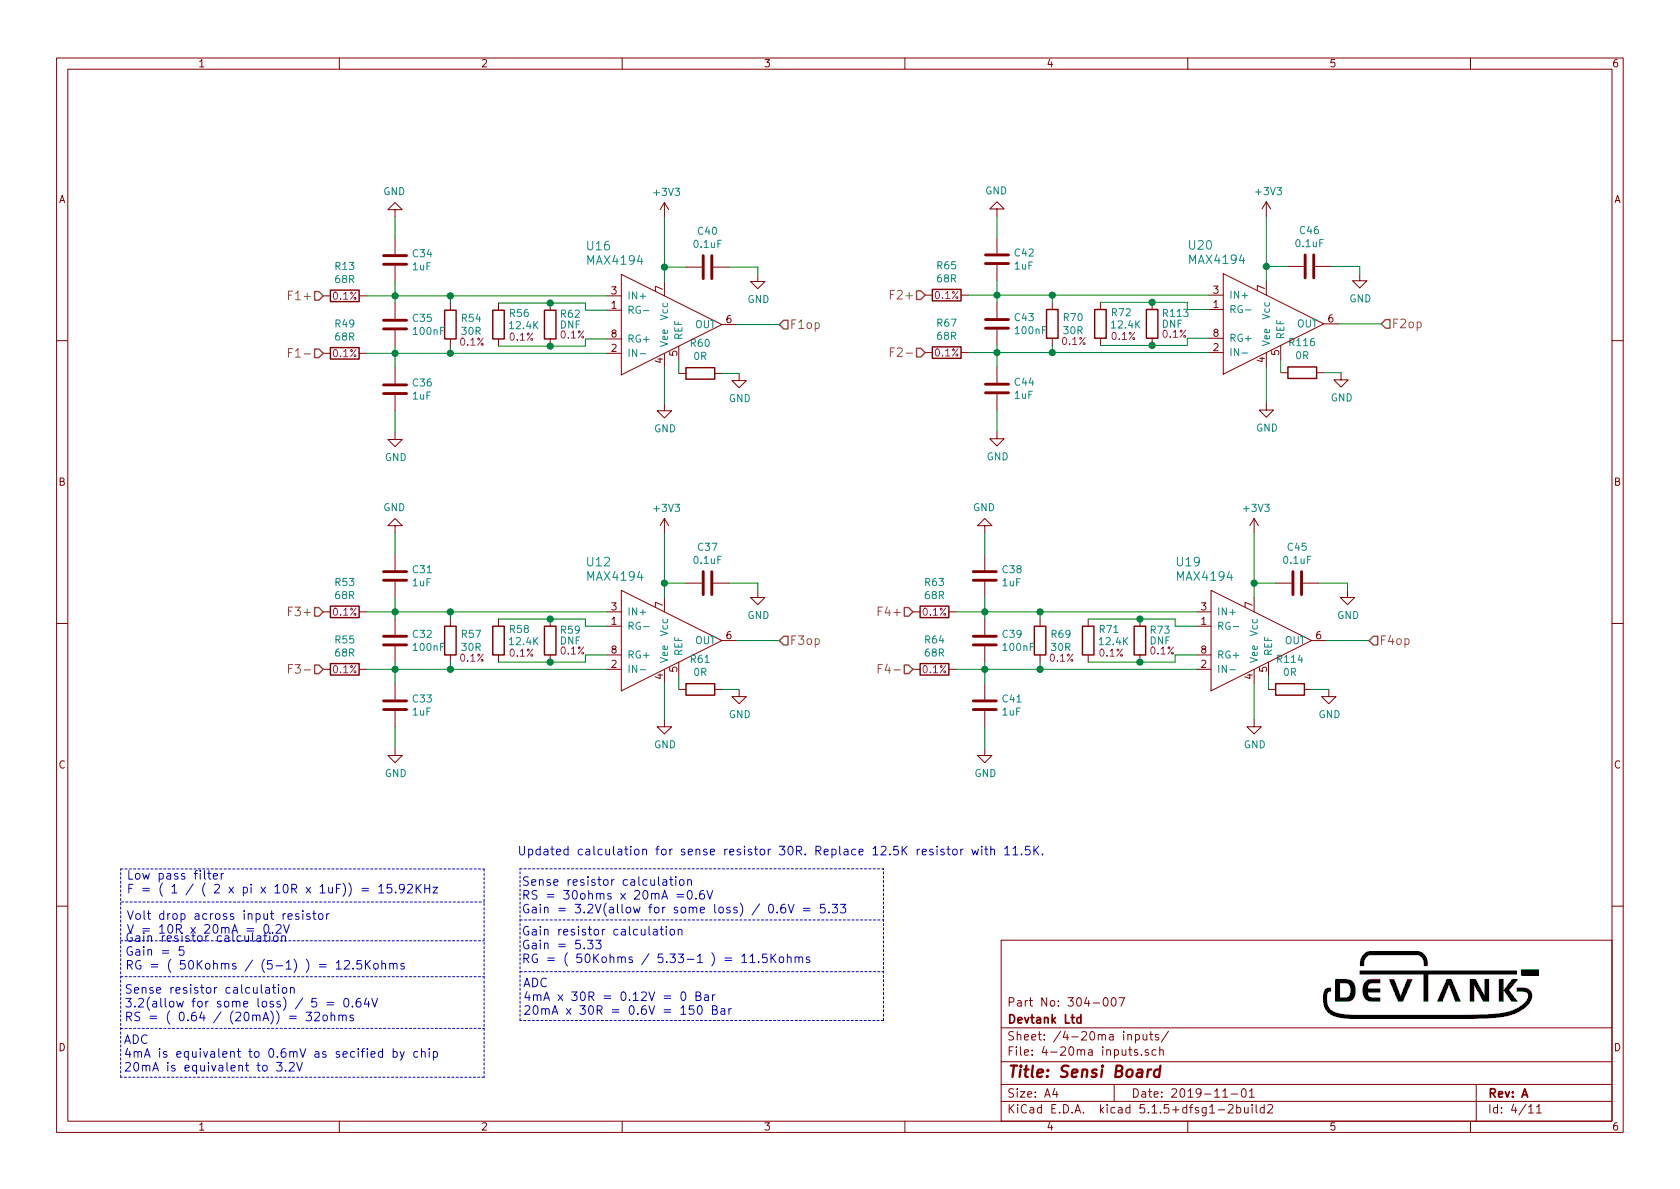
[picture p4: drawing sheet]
EESchema Schematic File Version 4
EELAYER 30 0
EELAYER END
$Descr A4 11693 8268
encoding utf-8
Sheet 4 11
Title "Sensi Board"
Date "2019-11-01"
Rev "A"
Comp "Devtank Ltd"
Comment1 "Part No: 304-007"
Comment2 ""
Comment3 ""
Comment4 ""
$EndDescr
$Comp
L Sensi_Board-rescue:MAX4194-Devtank U16
U 1 1
P 4575 2250
F 0 "U16" H 4075 2800 60  0000 L CNN
F 1 "MAX4194" H 4075 2700 60  0000 L CNN
F 2 "Package_SO:SOIC-8_3.9x4.9mm_P1.27mm" H 4575 2250 60  0001 C CNN
F 3 "" H 4575 2250 60  0001 C CNN
F 4 "120-005" H 4575 2250 50  0001 C CNN "Devtank"
	1    4575 2250
	1    0    0    -1  
$EndComp
$Comp
L device:C C40
U 1 1
P 4925 1850
F 0 "C40" V 4673 1850 50  0000 C CNN
F 1 "0.1uF" V 4764 1850 50  0000 C CNN
F 2 "Capacitor_SMD:C_0402_1005Metric" H 4963 1700 50  0001 C CNN
F 3 "" H 4925 1850 50  0001 C CNN
F 4 "105-019" H 4925 1850 50  0001 C CNN "Devtank"
	1    4925 1850
	0    1    1    0   
$EndComp
Wire Wire Line
	4625 1850 4775 1850
$Comp
L power:GND #PWR0109
U 1 1
P 4625 2800
F 0 "#PWR0109" H 4625 2550 50  0001 C CNN
F 1 "GND" H 4630 2627 50  0000 C CNN
F 2 "" H 4625 2800 50  0001 C CNN
F 3 "" H 4625 2800 50  0001 C CNN
	1    4625 2800
	1    0    0    -1  
$EndComp
$Comp
L power:GND #PWR0110
U 1 1
P 5275 1900
F 0 "#PWR0110" H 5275 1650 50  0001 C CNN
F 1 "GND" H 5280 1727 50  0000 C CNN
F 2 "" H 5275 1900 50  0001 C CNN
F 3 "" H 5275 1900 50  0001 C CNN
	1    5275 1900
	1    0    0    -1  
$EndComp
Wire Wire Line
	5075 1850 5275 1850
Wire Wire Line
	5275 1850 5275 1900
Wire Wire Line
	5125 2250 5425 2250
Wire Wire Line
	4625 1500 4625 1850
Connection ~ 4625 1850
Wire Wire Line
	4625 1850 4625 1950
$Comp
L device:C C35
U 1 1
P 2750 2250
F 0 "C35" H 2865 2296 50  0000 L CNN
F 1 "100nF" H 2865 2205 50  0000 L CNN
F 2 "Capacitor_SMD:C_0603_1608Metric" H 2788 2100 50  0001 C CNN
F 3 "" H 2750 2250 50  0001 C CNN
F 4 "105-002" H 2750 2250 50  0001 C CNN "Devtank"
	1    2750 2250
	1    0    0    -1  
$EndComp
$Comp
L device:C C34
U 1 1
P 2750 1800
F 0 "C34" H 2865 1846 50  0000 L CNN
F 1 "1uF" H 2865 1755 50  0000 L CNN
F 2 "Capacitor_SMD:C_0603_1608Metric" H 2788 1650 50  0001 C CNN
F 3 "" H 2750 1800 50  0001 C CNN
F 4 "105-027" H 2750 1800 50  0001 C CNN "Devtank"
	1    2750 1800
	1    0    0    -1  
$EndComp
$Comp
L device:C C36
U 1 1
P 2750 2700
F 0 "C36" H 2865 2746 50  0000 L CNN
F 1 "1uF" H 2865 2655 50  0000 L CNN
F 2 "Capacitor_SMD:C_0603_1608Metric" H 2788 2550 50  0001 C CNN
F 3 "" H 2750 2700 50  0001 C CNN
F 4 "105-027" H 2750 2700 50  0001 C CNN "Devtank"
	1    2750 2700
	1    0    0    -1  
$EndComp
$Comp
L device:R R49
U 1 1
P 2400 2450
F 0 "R49" V 2193 2450 50  0000 C CNN
F 1 "68R" V 2284 2450 50  0000 C CNN
F 2 "Resistor_SMD:R_0603_1608Metric" V 2330 2450 50  0001 C CNN
F 3 "" H 2400 2450 50  0001 C CNN
F 4 "101-058" H 2400 2450 50  0001 C CNN "Devtank"
F 5 "0.1%" V 2400 2450 50  0000 C CNN "Tolerance"
	1    2400 2450
	0    1    1    0   
$EndComp
$Comp
L power:GND #PWR0111
U 1 1
P 2750 3000
F 0 "#PWR0111" H 2750 2750 50  0001 C CNN
F 1 "GND" H 2755 2827 50  0000 C CNN
F 2 "" H 2750 3000 50  0001 C CNN
F 3 "" H 2750 3000 50  0001 C CNN
	1    2750 3000
	1    0    0    -1  
$EndComp
$Comp
L power:GND #PWR0112
U 1 1
P 2750 1500
F 0 "#PWR0112" H 2750 1250 50  0001 C CNN
F 1 "GND" H 2755 1327 50  0000 C CNN
F 2 "" H 2750 1500 50  0001 C CNN
F 3 "" H 2750 1500 50  0001 C CNN
	1    2750 1500
	-1   0    0    1   
$EndComp
Wire Wire Line
	2750 1650 2750 1500
Wire Wire Line
	2750 3000 2750 2850
Wire Wire Line
	2750 2550 2750 2450
Wire Wire Line
	2750 2100 2750 2050
Wire Wire Line
	2550 2050 2750 2050
Connection ~ 2750 2050
Wire Wire Line
	2750 2050 2750 1950
Wire Wire Line
	2550 2450 2750 2450
Connection ~ 2750 2450
Wire Wire Line
	2750 2450 2750 2400
Text HLabel 2250 2050 0    60   Input ~ 0
F1+
Text HLabel 2250 2450 0    60   Input ~ 0
F1-
Text HLabel 5425 2250 2    60   Input ~ 0
F1op
Text HLabel 2250 4250 0    60   Input ~ 0
F3+
Text HLabel 2250 4650 0    60   Input ~ 0
F3-
Text HLabel 5425 4450 2    60   Input ~ 0
F3op
Text HLabel 6440 2045 0    60   Input ~ 0
F2+
Text HLabel 6440 2445 0    60   Input ~ 0
F2-
Text HLabel 9615 2245 2    60   Input ~ 0
F2op
Text HLabel 6355 4250 0    60   Input ~ 0
F4+
Text HLabel 6355 4650 0    60   Input ~ 0
F4-
Text HLabel 9530 4450 2    60   Input ~ 0
F4op
$Comp
L power:+3V3 #PWR?
U 1 1
P 4625 1500
AR Path="/5E623C28" Ref="#PWR?"  Part="1" 
AR Path="/5D6F5943/5E623C28" Ref="#PWR0134"  Part="1" 
F 0 "#PWR0134" H 4625 1350 50  0001 C CNN
F 1 "+3V3" H 4640 1673 50  0000 C CNN
F 2 "" H 4625 1500 50  0001 C CNN
F 3 "" H 4625 1500 50  0001 C CNN
	1    4625 1500
	1    0    0    -1  
$EndComp
$Comp
L device:R R54
U 1 1
P 3135 2250
F 0 "R54" H 3205 2296 50  0000 L CNN
F 1 "30R" H 3205 2205 50  0000 L CNN
F 2 "Resistor_SMD:R_0603_1608Metric" V 3065 2250 50  0001 C CNN
F 3 "" H 3135 2250 50  0001 C CNN
F 4 "103-004" H 3135 2250 50  0001 C CNN "Devtank"
F 5 "0.1%" H 3285 2130 50  0000 C CNN "Tolerance"
	1    3135 2250
	1    0    0    -1  
$EndComp
Wire Wire Line
	3135 2400 3135 2450
Wire Wire Line
	2750 2450 3135 2450
Wire Wire Line
	3135 2100 3135 2050
Wire Wire Line
	2750 2050 3135 2050
Wire Wire Line
	4075 2150 4075 2100
Wire Wire Line
	4225 2150 4075 2150
Wire Wire Line
	4075 2350 4075 2400
Wire Wire Line
	4225 2350 4075 2350
$Comp
L device:R R?
U 1 1
P 3830 2250
AR Path="/5D6F87E7/5EF50DD9" Ref="R?"  Part="1" 
AR Path="/5D6F5943/5EF50DD9" Ref="R62"  Part="1" 
F 0 "R62" H 3895 2325 50  0000 L CNN
F 1 "DNF" H 3895 2250 50  0000 L CNN
F 2 "Resistor_SMD:R_0603_1608Metric" V 3760 2250 50  0001 C CNN
F 3 "" H 3830 2250 50  0001 C CNN
F 4 "0.1%" H 3985 2180 50  0000 C CNN "Tolerance"
	1    3830 2250
	1    0    0    -1  
$EndComp
$Comp
L device:R R?
U 1 1
P 3470 2250
AR Path="/5D6F87E7/5EF50DDF" Ref="R?"  Part="1" 
AR Path="/5D6F5943/5EF50DDF" Ref="R56"  Part="1" 
F 0 "R56" H 3540 2330 50  0000 L CNN
F 1 "12.4K" H 3535 2245 50  0000 L CNN
F 2 "Resistor_SMD:R_0603_1608Metric" V 3400 2250 50  0001 C CNN
F 3 "" H 3470 2250 50  0001 C CNN
F 4 "103-003" H 3470 2250 50  0001 C CNN "Devtank"
F 5 "0.1%" H 3630 2165 50  0000 C CNN "Tolerance"
	1    3470 2250
	1    0    0    -1  
$EndComp
$Comp
L device:R R60
U 1 1
P 4875 2590
F 0 "R60" V 5082 2590 50  0000 C CNN
F 1 "0R" V 4991 2590 50  0000 C CNN
F 2 "Resistor_SMD:R_0603_1608Metric" V 4805 2590 50  0001 C CNN
F 3 "" H 4875 2590 50  0001 C CNN
F 4 "101-005" H 4875 2590 50  0001 C CNN "Devtank"
	1    4875 2590
	0    -1   -1   0   
$EndComp
$Comp
L power:GND #PWR0158
U 1 1
P 5145 2590
F 0 "#PWR0158" H 5145 2340 50  0001 C CNN
F 1 "GND" H 5150 2417 50  0000 C CNN
F 2 "" H 5145 2590 50  0001 C CNN
F 3 "" H 5145 2590 50  0001 C CNN
	1    5145 2590
	1    0    0    -1  
$EndComp
Wire Wire Line
	4625 2550 4625 2800
Wire Wire Line
	5025 2590 5145 2590
Wire Wire Line
	4725 2590 4725 2500
Text Notes 880  6220 0    60   ~ 0
Low pass filter\nF = ( 1 / ( 2 x pi x 10R x 1uF)) = 15.92KHz\n
Text Notes 880  6500 0    60   ~ 0
Volt drop across input resistor\nV = 10R x 20mA = 0.2V
Text Notes 870  6750 0    60   ~ 0
Gain resistor calculation\nGain = 5\nRG = ( 50Kohms / (5-1) ) = 12.5Kohms 
Text Notes 865  7110 0    60   ~ 0
Sense resistor calculation\n3.2(allow for some loss) / 5 = 0.64V\nRS = ( 0.64 / (20mA)) = 32ohms\n
Text Notes 860  7460 0    60   ~ 0
ADC\n4mA is equivalent to 0.6mV as secified by chip\n20mA is equivalent to 3.2V 
Wire Notes Line
	3370 6040 3370 7490
Wire Notes Line
	3370 7490 840  7490
Wire Notes Line
	840  7490 840  6040
Wire Notes Line
	840  6040 3370 6040
Wire Notes Line
	845  6270 3370 6270
Wire Notes Line
	840  6540 3370 6540
Wire Notes Line
	840  6790 3370 6790
Wire Notes Line
	840  7150 3370 7150
Wire Wire Line
	3470 2100 3830 2100
Wire Wire Line
	3470 2400 3830 2400
Wire Wire Line
	3830 2100 4075 2100
Connection ~ 3830 2100
Wire Wire Line
	3830 2400 4075 2400
Connection ~ 3830 2400
Wire Wire Line
	3135 2450 4225 2450
Connection ~ 3135 2450
Wire Wire Line
	3135 2050 4225 2050
Connection ~ 3135 2050
$Comp
L Sensi_Board-rescue:MAX4194-Devtank U20
U 1 1
P 8765 2245
F 0 "U20" H 8265 2795 60  0000 L CNN
F 1 "MAX4194" H 8265 2695 60  0000 L CNN
F 2 "Package_SO:SOIC-8_3.9x4.9mm_P1.27mm" H 8765 2245 60  0001 C CNN
F 3 "" H 8765 2245 60  0001 C CNN
F 4 "120-005" H 8765 2245 50  0001 C CNN "Devtank"
	1    8765 2245
	1    0    0    -1  
$EndComp
$Comp
L device:C C46
U 1 1
P 9115 1845
F 0 "C46" V 8863 1845 50  0000 C CNN
F 1 "0.1uF" V 8954 1845 50  0000 C CNN
F 2 "Capacitor_SMD:C_0402_1005Metric" H 9153 1695 50  0001 C CNN
F 3 "" H 9115 1845 50  0001 C CNN
F 4 "105-019" H 9115 1845 50  0001 C CNN "Devtank"
	1    9115 1845
	0    1    1    0   
$EndComp
Wire Wire Line
	8815 1845 8965 1845
$Comp
L power:GND #PWR072
U 1 1
P 8815 2795
F 0 "#PWR072" H 8815 2545 50  0001 C CNN
F 1 "GND" H 8820 2622 50  0000 C CNN
F 2 "" H 8815 2795 50  0001 C CNN
F 3 "" H 8815 2795 50  0001 C CNN
	1    8815 2795
	1    0    0    -1  
$EndComp
$Comp
L power:GND #PWR076
U 1 1
P 9465 1895
F 0 "#PWR076" H 9465 1645 50  0001 C CNN
F 1 "GND" H 9470 1722 50  0000 C CNN
F 2 "" H 9465 1895 50  0001 C CNN
F 3 "" H 9465 1895 50  0001 C CNN
	1    9465 1895
	1    0    0    -1  
$EndComp
Wire Wire Line
	9265 1845 9465 1845
Wire Wire Line
	9465 1845 9465 1895
Wire Wire Line
	9315 2245 9615 2245
Wire Wire Line
	8815 1495 8815 1845
Connection ~ 8815 1845
Wire Wire Line
	8815 1845 8815 1945
$Comp
L device:C C43
U 1 1
P 6940 2245
F 0 "C43" H 7055 2291 50  0000 L CNN
F 1 "100nF" H 7055 2200 50  0000 L CNN
F 2 "Capacitor_SMD:C_0603_1608Metric" H 6978 2095 50  0001 C CNN
F 3 "" H 6940 2245 50  0001 C CNN
F 4 "105-002" H 6940 2245 50  0001 C CNN "Devtank"
	1    6940 2245
	1    0    0    -1  
$EndComp
$Comp
L device:C C42
U 1 1
P 6940 1795
F 0 "C42" H 7055 1841 50  0000 L CNN
F 1 "1uF" H 7055 1750 50  0000 L CNN
F 2 "Capacitor_SMD:C_0603_1608Metric" H 6978 1645 50  0001 C CNN
F 3 "" H 6940 1795 50  0001 C CNN
F 4 "105-027" H 6940 1795 50  0001 C CNN "Devtank"
	1    6940 1795
	1    0    0    -1  
$EndComp
$Comp
L device:C C44
U 1 1
P 6940 2695
F 0 "C44" H 7055 2741 50  0000 L CNN
F 1 "1uF" H 7055 2650 50  0000 L CNN
F 2 "Capacitor_SMD:C_0603_1608Metric" H 6978 2545 50  0001 C CNN
F 3 "" H 6940 2695 50  0001 C CNN
F 4 "105-027" H 6940 2695 50  0001 C CNN "Devtank"
	1    6940 2695
	1    0    0    -1  
$EndComp
$Comp
L device:R R65
U 1 1
P 6590 2045
F 0 "R65" V 6383 2045 50  0000 C CNN
F 1 "68R" V 6474 2045 50  0000 C CNN
F 2 "Resistor_SMD:R_0603_1608Metric" V 6520 2045 50  0001 C CNN
F 3 "" H 6590 2045 50  0001 C CNN
F 4 "101-058" H 6590 2045 50  0001 C CNN "Devtank"
F 5 "0.1%" V 6590 2045 50  0000 C CNN "Tolerance"
	1    6590 2045
	0    1    1    0   
$EndComp
$Comp
L device:R R67
U 1 1
P 6590 2445
F 0 "R67" V 6383 2445 50  0000 C CNN
F 1 "68R" V 6474 2445 50  0000 C CNN
F 2 "Resistor_SMD:R_0603_1608Metric" V 6520 2445 50  0001 C CNN
F 3 "" H 6590 2445 50  0001 C CNN
F 4 "101-058" H 6590 2445 50  0001 C CNN "Devtank"
F 5 "0.1%" V 6590 2445 50  0000 C CNN "Tolerance"
	1    6590 2445
	0    1    1    0   
$EndComp
$Comp
L power:GND #PWR068
U 1 1
P 6940 2995
F 0 "#PWR068" H 6940 2745 50  0001 C CNN
F 1 "GND" H 6945 2822 50  0000 C CNN
F 2 "" H 6940 2995 50  0001 C CNN
F 3 "" H 6940 2995 50  0001 C CNN
	1    6940 2995
	1    0    0    -1  
$EndComp
$Comp
L power:GND #PWR066
U 1 1
P 6940 1495
F 0 "#PWR066" H 6940 1245 50  0001 C CNN
F 1 "GND" H 6945 1322 50  0000 C CNN
F 2 "" H 6940 1495 50  0001 C CNN
F 3 "" H 6940 1495 50  0001 C CNN
	1    6940 1495
	-1   0    0    1   
$EndComp
Wire Wire Line
	6940 1645 6940 1495
Wire Wire Line
	6940 2995 6940 2845
Wire Wire Line
	6940 2545 6940 2445
Wire Wire Line
	6940 2095 6940 2045
Wire Wire Line
	6740 2045 6940 2045
Connection ~ 6940 2045
Wire Wire Line
	6940 2045 6940 1945
Wire Wire Line
	6740 2445 6940 2445
Connection ~ 6940 2445
Wire Wire Line
	6940 2445 6940 2395
$Comp
L power:+3V3 #PWR?
U 1 1
P 8815 1495
AR Path="/5E032CCA" Ref="#PWR?"  Part="1" 
AR Path="/5D6F5943/5E032CCA" Ref="#PWR071"  Part="1" 
F 0 "#PWR071" H 8815 1345 50  0001 C CNN
F 1 "+3V3" H 8830 1668 50  0000 C CNN
F 2 "" H 8815 1495 50  0001 C CNN
F 3 "" H 8815 1495 50  0001 C CNN
	1    8815 1495
	1    0    0    -1  
$EndComp
$Comp
L device:R R70
U 1 1
P 7325 2245
F 0 "R70" H 7395 2291 50  0000 L CNN
F 1 "30R" H 7395 2200 50  0000 L CNN
F 2 "Resistor_SMD:R_0603_1608Metric" V 7255 2245 50  0001 C CNN
F 3 "" H 7325 2245 50  0001 C CNN
F 4 "103-004" H 7325 2245 50  0001 C CNN "Devtank"
F 5 "0.1%" H 7475 2125 50  0000 C CNN "Tolerance"
	1    7325 2245
	1    0    0    -1  
$EndComp
Wire Wire Line
	7325 2395 7325 2445
Wire Wire Line
	6940 2445 7325 2445
Wire Wire Line
	7325 2095 7325 2045
Wire Wire Line
	6940 2045 7325 2045
Wire Wire Line
	8265 2145 8265 2095
Wire Wire Line
	8415 2145 8265 2145
Wire Wire Line
	8265 2345 8265 2395
Wire Wire Line
	8415 2345 8265 2345
$Comp
L device:R R?
U 1 1
P 8020 2245
AR Path="/5D6F87E7/5E032CE1" Ref="R?"  Part="1" 
AR Path="/5D6F5943/5E032CE1" Ref="R113"  Part="1" 
F 0 "R113" H 8085 2320 50  0000 L CNN
F 1 "DNF" H 8085 2245 50  0000 L CNN
F 2 "Resistor_SMD:R_0603_1608Metric" V 7950 2245 50  0001 C CNN
F 3 "" H 8020 2245 50  0001 C CNN
F 4 "0.1%" H 8175 2175 50  0000 C CNN "Tolerance"
	1    8020 2245
	1    0    0    -1  
$EndComp
$Comp
L device:R R?
U 1 1
P 7660 2245
AR Path="/5D6F87E7/5E032CE9" Ref="R?"  Part="1" 
AR Path="/5D6F5943/5E032CE9" Ref="R72"  Part="1" 
F 0 "R72" H 7730 2325 50  0000 L CNN
F 1 "12.4K" H 7725 2240 50  0000 L CNN
F 2 "Resistor_SMD:R_0603_1608Metric" V 7590 2245 50  0001 C CNN
F 3 "" H 7660 2245 50  0001 C CNN
F 4 "103-003" H 7660 2245 50  0001 C CNN "Devtank"
F 5 "0.1%" H 7820 2160 50  0000 C CNN "Tolerance"
	1    7660 2245
	1    0    0    -1  
$EndComp
$Comp
L device:R R116
U 1 1
P 9065 2585
F 0 "R116" V 9272 2585 50  0000 C CNN
F 1 "0R" V 9181 2585 50  0000 C CNN
F 2 "Resistor_SMD:R_0603_1608Metric" V 8995 2585 50  0001 C CNN
F 3 "" H 9065 2585 50  0001 C CNN
F 4 "101-005" H 9065 2585 50  0001 C CNN "Devtank"
	1    9065 2585
	0    -1   -1   0   
$EndComp
$Comp
L power:GND #PWR074
U 1 1
P 9335 2585
F 0 "#PWR074" H 9335 2335 50  0001 C CNN
F 1 "GND" H 9340 2412 50  0000 C CNN
F 2 "" H 9335 2585 50  0001 C CNN
F 3 "" H 9335 2585 50  0001 C CNN
	1    9335 2585
	1    0    0    -1  
$EndComp
Wire Wire Line
	8815 2545 8815 2795
Wire Wire Line
	9215 2585 9335 2585
Wire Wire Line
	8915 2585 8915 2495
Wire Wire Line
	7660 2095 8020 2095
Wire Wire Line
	7660 2395 8020 2395
Wire Wire Line
	8020 2095 8265 2095
Connection ~ 8020 2095
Wire Wire Line
	8020 2395 8265 2395
Connection ~ 8020 2395
Wire Wire Line
	7325 2445 8415 2445
Connection ~ 7325 2445
Wire Wire Line
	7325 2045 8415 2045
Connection ~ 7325 2045
$Comp
L Sensi_Board-rescue:MAX4194-Devtank U12
U 1 1
P 4575 4450
F 0 "U12" H 4075 5000 60  0000 L CNN
F 1 "MAX4194" H 4075 4900 60  0000 L CNN
F 2 "Package_SO:SOIC-8_3.9x4.9mm_P1.27mm" H 4575 4450 60  0001 C CNN
F 3 "" H 4575 4450 60  0001 C CNN
F 4 "120-005" H 4575 4450 50  0001 C CNN "Devtank"
	1    4575 4450
	1    0    0    -1  
$EndComp
$Comp
L device:C C37
U 1 1
P 4925 4050
F 0 "C37" V 4673 4050 50  0000 C CNN
F 1 "0.1uF" V 4764 4050 50  0000 C CNN
F 2 "Capacitor_SMD:C_0402_1005Metric" H 4963 3900 50  0001 C CNN
F 3 "" H 4925 4050 50  0001 C CNN
F 4 "105-019" H 4925 4050 50  0001 C CNN "Devtank"
	1    4925 4050
	0    1    1    0   
$EndComp
Wire Wire Line
	4625 4050 4775 4050
$Comp
L power:GND #PWR08
U 1 1
P 4625 5000
F 0 "#PWR08" H 4625 4750 50  0001 C CNN
F 1 "GND" H 4630 4827 50  0000 C CNN
F 2 "" H 4625 5000 50  0001 C CNN
F 3 "" H 4625 5000 50  0001 C CNN
	1    4625 5000
	1    0    0    -1  
$EndComp
$Comp
L power:GND #PWR050
U 1 1
P 5275 4100
F 0 "#PWR050" H 5275 3850 50  0001 C CNN
F 1 "GND" H 5280 3927 50  0000 C CNN
F 2 "" H 5275 4100 50  0001 C CNN
F 3 "" H 5275 4100 50  0001 C CNN
	1    5275 4100
	1    0    0    -1  
$EndComp
Wire Wire Line
	5075 4050 5275 4050
Wire Wire Line
	5275 4050 5275 4100
Wire Wire Line
	5125 4450 5425 4450
Wire Wire Line
	4625 3700 4625 4050
Connection ~ 4625 4050
Wire Wire Line
	4625 4050 4625 4150
$Comp
L device:C C32
U 1 1
P 2750 4450
F 0 "C32" H 2865 4496 50  0000 L CNN
F 1 "100nF" H 2865 4405 50  0000 L CNN
F 2 "Capacitor_SMD:C_0603_1608Metric" H 2788 4300 50  0001 C CNN
F 3 "" H 2750 4450 50  0001 C CNN
F 4 "105-002" H 2750 4450 50  0001 C CNN "Devtank"
	1    2750 4450
	1    0    0    -1  
$EndComp
$Comp
L device:C C31
U 1 1
P 2750 4000
F 0 "C31" H 2865 4046 50  0000 L CNN
F 1 "1uF" H 2865 3955 50  0000 L CNN
F 2 "Capacitor_SMD:C_0603_1608Metric" H 2788 3850 50  0001 C CNN
F 3 "" H 2750 4000 50  0001 C CNN
F 4 "105-027" H 2750 4000 50  0001 C CNN "Devtank"
	1    2750 4000
	1    0    0    -1  
$EndComp
$Comp
L device:C C33
U 1 1
P 2750 4900
F 0 "C33" H 2865 4946 50  0000 L CNN
F 1 "1uF" H 2865 4855 50  0000 L CNN
F 2 "Capacitor_SMD:C_0603_1608Metric" H 2788 4750 50  0001 C CNN
F 3 "" H 2750 4900 50  0001 C CNN
F 4 "105-027" H 2750 4900 50  0001 C CNN "Devtank"
	1    2750 4900
	1    0    0    -1  
$EndComp
$Comp
L device:R R53
U 1 1
P 2400 4250
F 0 "R53" V 2193 4250 50  0000 C CNN
F 1 "68R" V 2284 4250 50  0000 C CNN
F 2 "Resistor_SMD:R_0603_1608Metric" V 2330 4250 50  0001 C CNN
F 3 "" H 2400 4250 50  0001 C CNN
F 4 "101-058" H 2400 4250 50  0001 C CNN "Devtank"
F 5 "0.1%" V 2400 4250 50  0000 C CNN "Tolerance"
	1    2400 4250
	0    1    1    0   
$EndComp
$Comp
L device:R R55
U 1 1
P 2400 4650
F 0 "R55" V 2193 4650 50  0000 C CNN
F 1 "68R" V 2284 4650 50  0000 C CNN
F 2 "Resistor_SMD:R_0603_1608Metric" V 2330 4650 50  0001 C CNN
F 3 "" H 2400 4650 50  0001 C CNN
F 4 "101-058" H 2400 4650 50  0001 C CNN "Devtank"
F 5 "0.1%" V 2400 4650 50  0000 C CNN "Tolerance"
	1    2400 4650
	0    1    1    0   
$EndComp
$Comp
L power:GND #PWR04
U 1 1
P 2750 5200
F 0 "#PWR04" H 2750 4950 50  0001 C CNN
F 1 "GND" H 2755 5027 50  0000 C CNN
F 2 "" H 2750 5200 50  0001 C CNN
F 3 "" H 2750 5200 50  0001 C CNN
	1    2750 5200
	1    0    0    -1  
$EndComp
$Comp
L power:GND #PWR02
U 1 1
P 2750 3700
F 0 "#PWR02" H 2750 3450 50  0001 C CNN
F 1 "GND" H 2755 3527 50  0000 C CNN
F 2 "" H 2750 3700 50  0001 C CNN
F 3 "" H 2750 3700 50  0001 C CNN
	1    2750 3700
	-1   0    0    1   
$EndComp
Wire Wire Line
	2750 3850 2750 3700
Wire Wire Line
	2750 5200 2750 5050
Wire Wire Line
	2750 4750 2750 4650
Wire Wire Line
	2750 4300 2750 4250
Wire Wire Line
	2550 4250 2750 4250
Connection ~ 2750 4250
Wire Wire Line
	2750 4250 2750 4150
Wire Wire Line
	2550 4650 2750 4650
Connection ~ 2750 4650
Wire Wire Line
	2750 4650 2750 4600
$Comp
L power:+3V3 #PWR?
U 1 1
P 4625 3700
AR Path="/5E04DFF6" Ref="#PWR?"  Part="1" 
AR Path="/5D6F5943/5E04DFF6" Ref="#PWR07"  Part="1" 
F 0 "#PWR07" H 4625 3550 50  0001 C CNN
F 1 "+3V3" H 4640 3873 50  0000 C CNN
F 2 "" H 4625 3700 50  0001 C CNN
F 3 "" H 4625 3700 50  0001 C CNN
	1    4625 3700
	1    0    0    -1  
$EndComp
$Comp
L device:R R57
U 1 1
P 3135 4450
F 0 "R57" H 3205 4496 50  0000 L CNN
F 1 "30R" H 3205 4405 50  0000 L CNN
F 2 "Resistor_SMD:R_0603_1608Metric" V 3065 4450 50  0001 C CNN
F 3 "" H 3135 4450 50  0001 C CNN
F 4 "103-004" H 3135 4450 50  0001 C CNN "Devtank"
F 5 "0.1%" H 3285 4330 50  0000 C CNN "Tolerance"
	1    3135 4450
	1    0    0    -1  
$EndComp
Wire Wire Line
	3135 4600 3135 4650
Wire Wire Line
	2750 4650 3135 4650
Wire Wire Line
	3135 4300 3135 4250
Wire Wire Line
	2750 4250 3135 4250
Wire Wire Line
	4075 4350 4075 4300
Wire Wire Line
	4225 4350 4075 4350
Wire Wire Line
	4075 4550 4075 4600
Wire Wire Line
	4225 4550 4075 4550
$Comp
L device:R R?
U 1 1
P 3830 4450
AR Path="/5D6F87E7/5E04E00D" Ref="R?"  Part="1" 
AR Path="/5D6F5943/5E04E00D" Ref="R59"  Part="1" 
F 0 "R59" H 3895 4525 50  0000 L CNN
F 1 "DNF" H 3895 4450 50  0000 L CNN
F 2 "Resistor_SMD:R_0603_1608Metric" V 3760 4450 50  0001 C CNN
F 3 "" H 3830 4450 50  0001 C CNN
F 4 "0.1%" H 3985 4380 50  0000 C CNN "Tolerance"
	1    3830 4450
	1    0    0    -1  
$EndComp
$Comp
L device:R R?
U 1 1
P 3470 4450
AR Path="/5D6F87E7/5E04E015" Ref="R?"  Part="1" 
AR Path="/5D6F5943/5E04E015" Ref="R58"  Part="1" 
F 0 "R58" H 3540 4530 50  0000 L CNN
F 1 "12.4K" H 3535 4445 50  0000 L CNN
F 2 "Resistor_SMD:R_0603_1608Metric" V 3400 4450 50  0001 C CNN
F 3 "" H 3470 4450 50  0001 C CNN
F 4 "103-003" H 3470 4450 50  0001 C CNN "Devtank"
F 5 "0.1%" H 3630 4365 50  0000 C CNN "Tolerance"
	1    3470 4450
	1    0    0    -1  
$EndComp
$Comp
L device:R R61
U 1 1
P 4875 4790
F 0 "R61" V 5082 4790 50  0000 C CNN
F 1 "0R" V 4991 4790 50  0000 C CNN
F 2 "Resistor_SMD:R_0603_1608Metric" V 4805 4790 50  0001 C CNN
F 3 "" H 4875 4790 50  0001 C CNN
F 4 "101-005" H 4875 4790 50  0001 C CNN "Devtank"
	1    4875 4790
	0    -1   -1   0   
$EndComp
$Comp
L power:GND #PWR09
U 1 1
P 5145 4790
F 0 "#PWR09" H 5145 4540 50  0001 C CNN
F 1 "GND" H 5150 4617 50  0000 C CNN
F 2 "" H 5145 4790 50  0001 C CNN
F 3 "" H 5145 4790 50  0001 C CNN
	1    5145 4790
	1    0    0    -1  
$EndComp
Wire Wire Line
	4625 4750 4625 5000
Wire Wire Line
	5025 4790 5145 4790
Wire Wire Line
	4725 4790 4725 4700
Wire Wire Line
	3470 4300 3830 4300
Wire Wire Line
	3470 4600 3830 4600
Wire Wire Line
	3830 4300 4075 4300
Connection ~ 3830 4300
Wire Wire Line
	3830 4600 4075 4600
Connection ~ 3830 4600
Wire Wire Line
	3135 4650 4225 4650
Connection ~ 3135 4650
Wire Wire Line
	3135 4250 4225 4250
Connection ~ 3135 4250
$Comp
L Sensi_Board-rescue:MAX4194-Devtank U19
U 1 1
P 8680 4450
F 0 "U19" H 8180 5000 60  0000 L CNN
F 1 "MAX4194" H 8180 4900 60  0000 L CNN
F 2 "Package_SO:SOIC-8_3.9x4.9mm_P1.27mm" H 8680 4450 60  0001 C CNN
F 3 "" H 8680 4450 60  0001 C CNN
F 4 "120-005" H 8680 4450 50  0001 C CNN "Devtank"
	1    8680 4450
	1    0    0    -1  
$EndComp
$Comp
L device:C C45
U 1 1
P 9030 4050
F 0 "C45" V 8778 4050 50  0000 C CNN
F 1 "0.1uF" V 8869 4050 50  0000 C CNN
F 2 "Capacitor_SMD:C_0402_1005Metric" H 9068 3900 50  0001 C CNN
F 3 "" H 9030 4050 50  0001 C CNN
F 4 "105-019" H 9030 4050 50  0001 C CNN "Devtank"
	1    9030 4050
	0    1    1    0   
$EndComp
Wire Wire Line
	8730 4050 8880 4050
$Comp
L power:GND #PWR070
U 1 1
P 8730 5000
F 0 "#PWR070" H 8730 4750 50  0001 C CNN
F 1 "GND" H 8735 4827 50  0000 C CNN
F 2 "" H 8730 5000 50  0001 C CNN
F 3 "" H 8730 5000 50  0001 C CNN
	1    8730 5000
	1    0    0    -1  
$EndComp
$Comp
L power:GND #PWR075
U 1 1
P 9380 4100
F 0 "#PWR075" H 9380 3850 50  0001 C CNN
F 1 "GND" H 9385 3927 50  0000 C CNN
F 2 "" H 9380 4100 50  0001 C CNN
F 3 "" H 9380 4100 50  0001 C CNN
	1    9380 4100
	1    0    0    -1  
$EndComp
Wire Wire Line
	9180 4050 9380 4050
Wire Wire Line
	9380 4050 9380 4100
Wire Wire Line
	9230 4450 9530 4450
Wire Wire Line
	8730 3700 8730 4050
Connection ~ 8730 4050
Wire Wire Line
	8730 4050 8730 4150
$Comp
L device:C C39
U 1 1
P 6855 4450
F 0 "C39" H 6970 4496 50  0000 L CNN
F 1 "100nF" H 6970 4405 50  0000 L CNN
F 2 "Capacitor_SMD:C_0603_1608Metric" H 6893 4300 50  0001 C CNN
F 3 "" H 6855 4450 50  0001 C CNN
F 4 "105-002" H 6855 4450 50  0001 C CNN "Devtank"
	1    6855 4450
	1    0    0    -1  
$EndComp
$Comp
L device:C C38
U 1 1
P 6855 4000
F 0 "C38" H 6970 4046 50  0000 L CNN
F 1 "1uF" H 6970 3955 50  0000 L CNN
F 2 "Capacitor_SMD:C_0603_1608Metric" H 6893 3850 50  0001 C CNN
F 3 "" H 6855 4000 50  0001 C CNN
F 4 "105-027" H 6855 4000 50  0001 C CNN "Devtank"
	1    6855 4000
	1    0    0    -1  
$EndComp
$Comp
L device:C C41
U 1 1
P 6855 4900
F 0 "C41" H 6970 4946 50  0000 L CNN
F 1 "1uF" H 6970 4855 50  0000 L CNN
F 2 "Capacitor_SMD:C_0603_1608Metric" H 6893 4750 50  0001 C CNN
F 3 "" H 6855 4900 50  0001 C CNN
F 4 "105-027" H 6855 4900 50  0001 C CNN "Devtank"
	1    6855 4900
	1    0    0    -1  
$EndComp
$Comp
L device:R R63
U 1 1
P 6505 4250
F 0 "R63" V 6298 4250 50  0000 C CNN
F 1 "68R" V 6389 4250 50  0000 C CNN
F 2 "Resistor_SMD:R_0603_1608Metric" V 6435 4250 50  0001 C CNN
F 3 "" H 6505 4250 50  0001 C CNN
F 4 "101-058" H 6505 4250 50  0001 C CNN "Devtank"
F 5 "0.1%" V 6505 4250 50  0000 C CNN "Tolerance"
	1    6505 4250
	0    1    1    0   
$EndComp
$Comp
L device:R R64
U 1 1
P 6505 4650
F 0 "R64" V 6298 4650 50  0000 C CNN
F 1 "68R" V 6389 4650 50  0000 C CNN
F 2 "Resistor_SMD:R_0603_1608Metric" V 6435 4650 50  0001 C CNN
F 3 "" H 6505 4650 50  0001 C CNN
F 4 "101-058" H 6505 4650 50  0001 C CNN "Devtank"
F 5 "0.1%" V 6505 4650 50  0000 C CNN "Tolerance"
	1    6505 4650
	0    1    1    0   
$EndComp
$Comp
L power:GND #PWR065
U 1 1
P 6855 5200
F 0 "#PWR065" H 6855 4950 50  0001 C CNN
F 1 "GND" H 6860 5027 50  0000 C CNN
F 2 "" H 6855 5200 50  0001 C CNN
F 3 "" H 6855 5200 50  0001 C CNN
	1    6855 5200
	1    0    0    -1  
$EndComp
$Comp
L power:GND #PWR051
U 1 1
P 6855 3700
F 0 "#PWR051" H 6855 3450 50  0001 C CNN
F 1 "GND" H 6860 3527 50  0000 C CNN
F 2 "" H 6855 3700 50  0001 C CNN
F 3 "" H 6855 3700 50  0001 C CNN
	1    6855 3700
	-1   0    0    1   
$EndComp
Wire Wire Line
	6855 3850 6855 3700
Wire Wire Line
	6855 5200 6855 5050
Wire Wire Line
	6855 4750 6855 4650
Wire Wire Line
	6855 4300 6855 4250
Wire Wire Line
	6655 4250 6855 4250
Connection ~ 6855 4250
Wire Wire Line
	6855 4250 6855 4150
Wire Wire Line
	6655 4650 6855 4650
Connection ~ 6855 4650
Wire Wire Line
	6855 4650 6855 4600
$Comp
L power:+3V3 #PWR?
U 1 1
P 8730 3700
AR Path="/5E06AD91" Ref="#PWR?"  Part="1" 
AR Path="/5D6F5943/5E06AD91" Ref="#PWR069"  Part="1" 
F 0 "#PWR069" H 8730 3550 50  0001 C CNN
F 1 "+3V3" H 8745 3873 50  0000 C CNN
F 2 "" H 8730 3700 50  0001 C CNN
F 3 "" H 8730 3700 50  0001 C CNN
	1    8730 3700
	1    0    0    -1  
$EndComp
$Comp
L device:R R69
U 1 1
P 7240 4450
F 0 "R69" H 7310 4496 50  0000 L CNN
F 1 "30R" H 7310 4405 50  0000 L CNN
F 2 "Resistor_SMD:R_0603_1608Metric" V 7170 4450 50  0001 C CNN
F 3 "" H 7240 4450 50  0001 C CNN
F 4 "103-004" H 7240 4450 50  0001 C CNN "Devtank"
F 5 "0.1%" H 7390 4330 50  0000 C CNN "Tolerance"
	1    7240 4450
	1    0    0    -1  
$EndComp
Wire Wire Line
	7240 4600 7240 4650
Wire Wire Line
	6855 4650 7240 4650
Wire Wire Line
	7240 4300 7240 4250
Wire Wire Line
	6855 4250 7240 4250
Wire Wire Line
	8180 4350 8180 4300
Wire Wire Line
	8330 4350 8180 4350
Wire Wire Line
	8180 4550 8180 4600
Wire Wire Line
	8330 4550 8180 4550
$Comp
L device:R R?
U 1 1
P 7935 4450
AR Path="/5D6F87E7/5E06ADA8" Ref="R?"  Part="1" 
AR Path="/5D6F5943/5E06ADA8" Ref="R73"  Part="1" 
F 0 "R73" H 8000 4525 50  0000 L CNN
F 1 "DNF" H 8000 4450 50  0000 L CNN
F 2 "Resistor_SMD:R_0603_1608Metric" V 7865 4450 50  0001 C CNN
F 3 "" H 7935 4450 50  0001 C CNN
F 4 "0.1%" H 8090 4380 50  0000 C CNN "Tolerance"
	1    7935 4450
	1    0    0    -1  
$EndComp
$Comp
L device:R R?
U 1 1
P 7575 4450
AR Path="/5D6F87E7/5E06ADB0" Ref="R?"  Part="1" 
AR Path="/5D6F5943/5E06ADB0" Ref="R71"  Part="1" 
F 0 "R71" H 7645 4530 50  0000 L CNN
F 1 "12.4K" H 7640 4445 50  0000 L CNN
F 2 "Resistor_SMD:R_0603_1608Metric" V 7505 4450 50  0001 C CNN
F 3 "" H 7575 4450 50  0001 C CNN
F 4 "103-003" H 7575 4450 50  0001 C CNN "Devtank"
F 5 "0.1%" H 7735 4365 50  0000 C CNN "Tolerance"
	1    7575 4450
	1    0    0    -1  
$EndComp
$Comp
L device:R R114
U 1 1
P 8980 4790
F 0 "R114" V 9187 4790 50  0000 C CNN
F 1 "0R" V 9096 4790 50  0000 C CNN
F 2 "Resistor_SMD:R_0603_1608Metric" V 8910 4790 50  0001 C CNN
F 3 "" H 8980 4790 50  0001 C CNN
F 4 "101-005" H 8980 4790 50  0001 C CNN "Devtank"
	1    8980 4790
	0    -1   -1   0   
$EndComp
$Comp
L power:GND #PWR073
U 1 1
P 9250 4790
F 0 "#PWR073" H 9250 4540 50  0001 C CNN
F 1 "GND" H 9255 4617 50  0000 C CNN
F 2 "" H 9250 4790 50  0001 C CNN
F 3 "" H 9250 4790 50  0001 C CNN
	1    9250 4790
	1    0    0    -1  
$EndComp
Wire Wire Line
	8730 4750 8730 5000
Wire Wire Line
	9130 4790 9250 4790
Wire Wire Line
	8830 4790 8830 4700
Wire Wire Line
	7575 4300 7935 4300
Wire Wire Line
	7575 4600 7935 4600
Wire Wire Line
	7935 4300 8180 4300
Connection ~ 7935 4300
Wire Wire Line
	7935 4600 8180 4600
Connection ~ 7935 4600
Wire Wire Line
	7240 4650 8330 4650
Connection ~ 7240 4650
Wire Wire Line
	7240 4250 8330 4250
Connection ~ 7240 4250
Text Notes 3630 6705 0    60   ~ 0
Gain resistor calculation\nGain = 5.33\nRG = ( 50Kohms / 5.33-1 ) = 11.5Kohms 
Text Notes 3630 6455 0    60   ~ 0
Sense resistor calculation\nRS = 30ohms x 20mA =0.6V\nGain = 3.2V(allow for some loss) / 0.6V = 5.33\n\n
Text Notes 3640 7065 0    60   ~ 0
ADC\n4mA x 30R = 0.12V = 0 Bar\n20mA x 30R = 0.6V = 150 Bar
Wire Notes Line
	6150 7095 3620 7095
Wire Notes Line
	3618 6039 6148 6039
Wire Notes Line
	3620 6395 6150 6395
Wire Notes Line
	3620 6755 6150 6755
Wire Notes Line
	3620 7095 3620 6040
Wire Notes Line
	6150 7095 6150 6040
Wire Notes Line
	6150 6040 6145 6040
Text Notes 3600 5955 0    60   ~ 0
Updated calculation for sense resistor 30R. Replace 12.5K resistor with 11.5K.
$Comp
L device:R R13
U 1 1
P 2400 2050
F 0 "R13" V 2193 2050 50  0000 C CNN
F 1 "68R" V 2284 2050 50  0000 C CNN
F 2 "Resistor_SMD:R_0603_1608Metric" V 2330 2050 50  0001 C CNN
F 3 "" H 2400 2050 50  0001 C CNN
F 4 "101-058" H 2400 2050 50  0001 C CNN "Devtank"
F 5 "0.1%" V 2400 2050 50  0000 C CNN "Tolerance"
	1    2400 2050
	0    1    1    0   
$EndComp
$EndSCHEMATC
